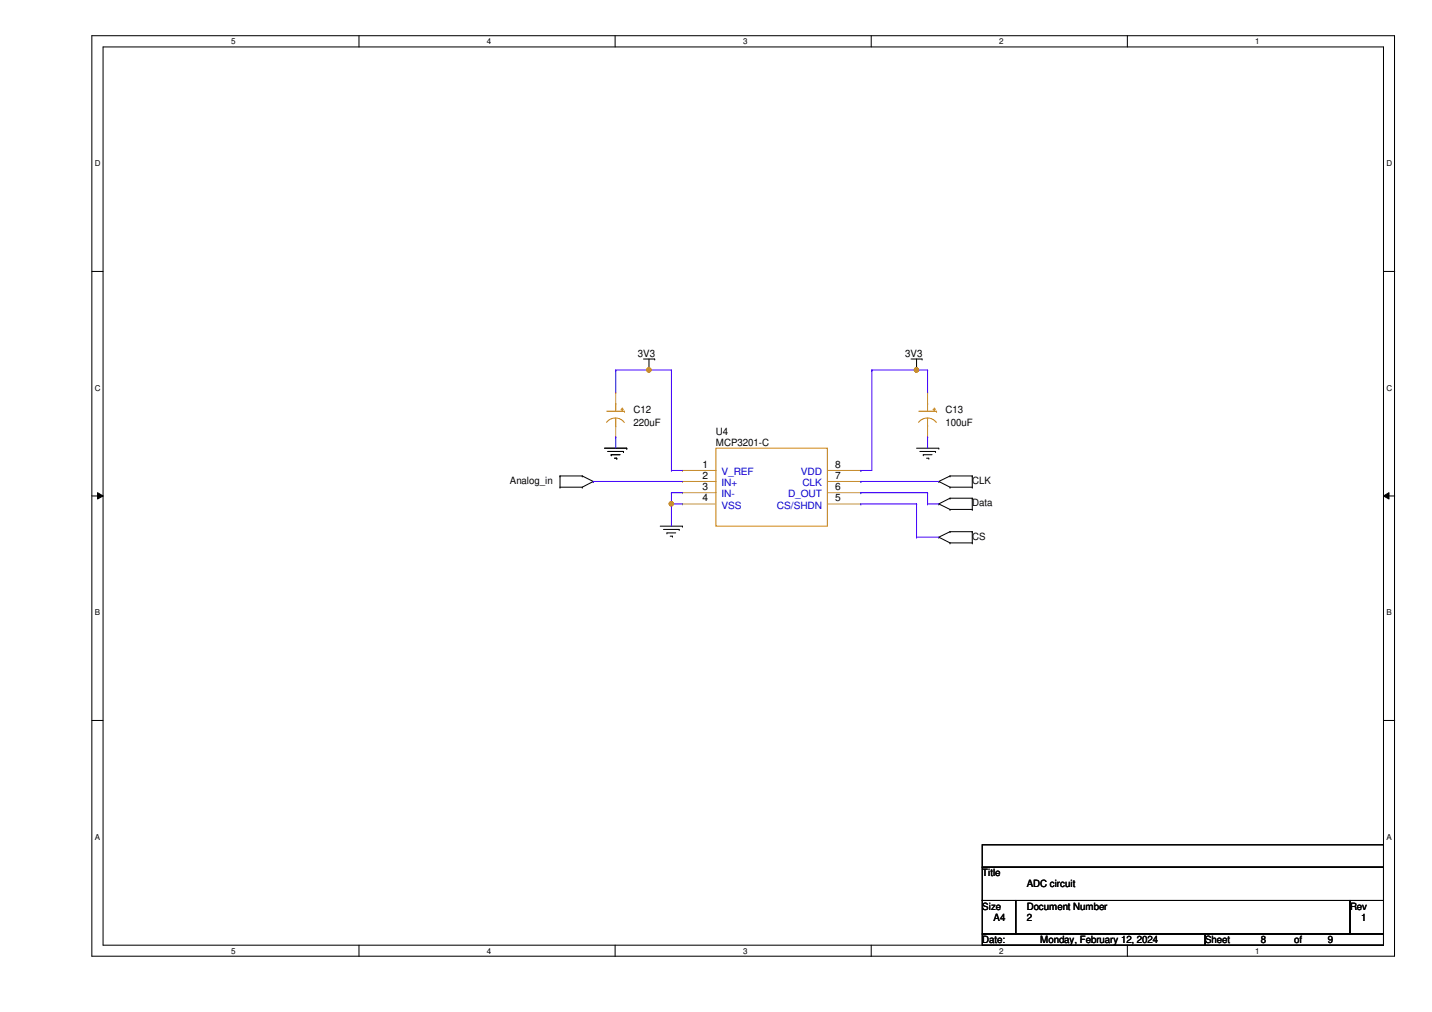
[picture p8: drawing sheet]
<svg xmlns="http://www.w3.org/2000/svg" width="297mm" height="210mm" viewBox="0 0 297 210" stroke-linecap="round" stroke-linejoin="round" font-family="sans-serif">
<path d="M19.1 7.4h270.2v190.9h-270.2zM21.4 9.7h265.6v186.3h-265.6z" fill="none" stroke="#000" stroke-width=".21"/>
<g fill="#fff">
<path d="M47.9 7.7h1v1.8h-1z"/>
<path d="M47.9 196.3h1v1.9h-1z"/>
</g>
<path d="M74.5 7.4v2.3M74.5 196v2.4" fill="none" stroke="#000" stroke-width=".21"/>
<g fill="#fff">
<path d="M101 7.7h.9v1.8h-.9z"/>
<path d="M101 196.3h.9v1.9h-.9z"/>
</g>
<path d="M127.6 7.4v2.3M127.6 196v2.4" fill="none" stroke="#000" stroke-width=".21"/>
<g fill="#fff">
<path d="M154.1 7.7h1v1.8h-1z"/>
<path d="M154.1 196.3h1v1.9h-1z"/>
</g>
<path d="M180.7 7.4v2.3M180.7 196v2.4" fill="none" stroke="#000" stroke-width=".21"/>
<g fill="#fff">
<path d="M207.3 7.7h.9v1.8h-.9z"/>
<path d="M207.3 196.3h.9v1.9h-.9z"/>
</g>
<path d="M233.8 7.4v2.3M233.8 196v2.4" fill="none" stroke="#000" stroke-width=".21"/>
<g fill="#fff">
<path d="M260.4 7.7h.9v1.8h-.9z"/>
<path d="M260.4 196.3h.9v1.9h-.9z"/>
<path d="M19.6 33h1.2v1.9h-1.2z"/>
<path d="M287.6 33h1.2v1.9h-1.2z"/>
<path d="M19.6 79.6h1.2v1.8h-1.2z"/>
<path d="M287.6 79.6h1.2v1.8h-1.2z"/>
</g>
<path d="M19.1 56.3h2.3M287 56.3h2.3" fill="none" stroke="#000" stroke-width=".21"/>
<g fill="#fff">
<path d="M19.6 126.2h1.1v1.8h-1.1z"/>
<path d="M287.6 126.2h1.1v1.8h-1.1z"/>
</g>
<path d="M19.1 102.9h2.3M20.2 102.2l1.2 .7-1.2 .6zM287 102.9l1.1-.7v1.3zM287 102.9h2.3" fill="none" stroke="#000" stroke-width=".21"/>
<path d="M20.2 102.2l1.2 .7-1.2 .6zM287 102.9l1.1-.7v1.3z" fill="#000"/>
<g fill="#fff">
<path d="M19.6 172.7h1.1v1.9h-1.1z"/>
<path d="M287.6 172.7h1.1v1.9h-1.1z"/>
</g>
<g fill="none" stroke="#000" stroke-width=".21">
<path d="M133.5 74.5h2.3M134.6 76.7h.1M134.6 74.5v2.2M135.8 74.5h.1M189 74.5h2.3M190.1 76.7h.1M190.1 74.5v2.2M191.3 74.5h.1M116.2 98.7h.1M116.2 98.7h4.6M116.2 98.7v2.3M120.8 98.7h.1"/>
<path d="M120.8 98.7l2.3 1.2M123.1 99.9h.1M123.1 99.9l-2.3 1.1M125.4 93h4.6M126.1 93.6h3.2M126.8 94.3h.1M126.8 94.3h1.8M127.5 95h.4M127.9 95h.1M129.3 93.6h.1M130 93h.1M190.1 93h4.6"/>
<path d="M190.8 93.6h3.3M191.5 94.3h.1M191.5 94.3h1.8M192.2 95h.5M192.7 95h.1M194.1 93.6h.1M194.7 99.9h.1M194.7 93h.1M194.7 99.9l2.4 1.1M197.1 98.7h.1M197.1 98.7l-2.4 1.2M197.1 98.7h4.6"/>
<path d="M201.7 98.7h.1M201.7 98.7v2.3M116.2 101h.1M116.2 101h4.6M120.8 101h.1M136.9 109.1h4.7M137.6 109.8h3.3M138.3 110.5h.1M138.3 110.5h1.9M139 111.2h.5M139.5 111.2h.1M140.9 109.8h.1"/>
<path d="M141.6 109.1h.1M194.7 111.4h.1M194.7 104.5h.1M194.7 111.4l2.4 1.2M194.7 104.5l2.4 1.2M197.1 101h.1M197.1 112.6h.1M197.1 110.3h.1M197.1 103.3h.1M197.1 105.7h.1M197.1 101h4.6M197.1 112.6h4.6"/>
<path d="M197.1 110.3l-2.4 1.1M197.1 110.3h4.6M197.1 103.3l-2.4 1.2M197.1 103.3h4.6M197.1 105.7h4.6M201.7 101h.1M201.7 110.3h.1M201.7 112.6h.1M201.7 103.3h.1M201.7 105.7h.1M201.7 103.3v2.4M201.7 110.3v2.3"/>
<path d="M19.1 149.4h2.3M287 149.4h2.3M203.8 175.2h83.2v4.7h-83.2zM203.8 179.9h83.2v6.9h-83.2zM203.8 186.8h6.9v6.9h-6.9zM203.8 193.7h46.2v2.3h-46.2zM210.7 186.8h69.3v6.9h-69.3zM250 193.7h37v2.3h-37zM280 186.8h7v6.9h-7z"/>
</g>
<g fill="none" stroke="#cc8006" stroke-width=".21">
<path d="M125.8 87.6a2.32 2.32 0 0 1 3.7 0M125.9 85.3h3.6M127.7 83.7h.1M127.7 88.3h.1M127.7 83.7v1.6M127.7 86.7v1.6M128.9 84.9h.1M128.9 84.9h.4M129.1 85.1h.1M129.1 84.6v.5M129.5 85.3h.1M148.5 93h23.1v16.1h-23.1z"/>
<path d="M190.5 87.6a2.32 2.32 0 0 1 3.7 0M190.6 85.3h3.7M192.4 83.7h.1M192.4 88.3h.1M192.4 83.7v1.6M192.4 86.7v1.6M193.6 84.9h.1M193.6 84.9h.5M193.8 85.1h.1M193.8 84.6v.5M194.3 85.3h.1"/>
</g>
<g fill="none" stroke="#a84" stroke-width=".21">
<path d="M127.7 81.4h.1M127.7 90.6h.1M127.7 81.4v2.3M127.7 88.3v2.3M141.6 97.6h.1M141.6 99.9h.1M141.6 97.6h6.9M141.6 99.9h6.9M171.6 97.6h7M171.6 99.9h7M178.6 99.9h.1M178.6 97.6h.1"/>
<path d="M192.4 81.4h.1M192.4 90.6h.1M192.4 81.4v2.3M192.4 88.3v2.3M141.6 102.2h.1M141.6 104.5h.1M141.6 102.2h6.9M141.6 104.5h6.9M171.6 102.2h7M171.6 104.5h7M178.6 104.5h.1M178.6 102.2h.1"/>
</g>
<g fill="none" stroke="#4200ff" stroke-width=".21">
<path d="M127.7 76.7h.1M127.7 76.7h6.9M139.3 76.7h.1M139.3 76.7v20.9M180.8 76.7h.1M180.8 76.7v20.9h-2.2M123.1 99.9h.1M123.1 99.9h18.5M127.7 90.6h.1M127.7 90.6v2.4M178.6 99.9h.1M178.6 97.6h.1"/>
<path d="M178.6 99.9h16.1M192.4 90.6h.1M192.4 90.6v2.4M139.3 102.2h.1M139.3 104.5h.1M139.3 104.5h2.3M139.3 102.2v6.9M139.3 102.2h2.3M178.6 104.5h.1M178.6 102.2h.1M178.6 104.5h11.5M178.6 102.2h13.8"/>
<path d="M190.1 104.5h.1M190.1 111.4h.1M190.1 104.5v6.9M190.1 111.4h4.6M192.4 102.2h.1M192.4 104.5h.1M192.4 104.5h2.3M192.4 102.2v2.3"/>
</g>
<circle cx="139.2" cy="104.5" r=".45" fill="#f00"/>
<circle cx="139.2" cy="104.5" r=".45" fill="none" stroke="#f00" stroke-width=".21"/>
<path d="M134.6 76.7h.1M134.6 76.7h4.7" fill="none" stroke="#4200ff" stroke-width=".21"/>
<circle cx="134.6" cy="76.7" r=".45" fill="#f00"/>
<circle cx="134.6" cy="76.7" r=".45" fill="none" stroke="#f00" stroke-width=".21"/>
<path d="M180.8 76.7h.1M180.8 76.7h9.3" fill="none" stroke="#4200ff" stroke-width=".21"/>
<circle cx="190.1" cy="76.7" r=".45" fill="#f00"/>
<circle cx="190.1" cy="76.7" r=".45" fill="none" stroke="#f00" stroke-width=".21"/>
<path d="M127.7 76.7h.1M127.7 76.7v4.7M190.1 76.7h.1M190.1 76.7h2.3M192.4 76.7h.1M192.4 76.7v4.7M139.3 97.6h.1M139.3 97.6h2.3" fill="none" stroke="#4200ff" stroke-width=".21"/>
<circle cx="139.2" cy="104.5" r=".45" fill="#f00"/>
<circle cx="139.2" cy="104.5" r=".45" fill="none" stroke="#f00" stroke-width=".21"/>
<circle cx="134.6" cy="76.7" r=".45" fill="#f00"/>
<circle cx="134.6" cy="76.7" r=".45" fill="none" stroke="#f00" stroke-width=".21"/>
<circle cx="190.1" cy="76.7" r=".45" fill="#f00"/>
<circle cx="190.1" cy="76.7" r=".45" fill="none" stroke="#f00" stroke-width=".21"/>
<g font-size="2.1">
<text x="132.3" y="74">3V3</text>
<text x="187.8" y="74">3V3</text>
<text x="131.4" y="85.6">C12</text>
<text x="131.4" y="88.4">220uF</text>
<text x="196.1" y="85.6">C13</text>
<text x="196.1" y="88.4">100uF</text>
<text x="148.5" y="90.2">U4</text>
<text x="148.5" y="92.5">MCP3201-C</text>
<text x="105.7" y="100.4">Analog_in</text>
<text x="145.8" y="97.1">1</text>
<text x="145.8" y="99.4">2</text>
<text x="145.8" y="101.7">3</text>
<text x="173.2" y="101.7">6</text>
<text x="173.2" y="99.4">7</text>
<text x="173.2" y="97.1">8</text>
<text x="201.7" y="100.4">CLK</text>
<text x="145.8" y="104">4</text>
<text x="173.2" y="104">5</text>
<text x="201.7" y="105">Data</text>
<text x="201.7" y="112">CS</text>
<text x="203.8" y="181.8">Title</text>
<text x="213" y="184.1">ADC circuit</text>
<text x="203.8" y="188.7">Size</text>
<text x="206.1" y="191">A4</text>
<text x="213" y="188.7">Document Number</text>
<text x="213" y="191">2</text>
<text x="280" y="188.7">Rev</text>
<text x="282.3" y="191">1</text>
<text x="203.8" y="195.6">Date:</text>
<text x="215.8" y="195.6">Monday, February 12, 2024</text>
<text x="250" y="195.6">Sheet</text>
<text x="261.5" y="195.6">8</text>
<text x="268.5" y="195.6">of</text>
<text x="275.4" y="195.6">9</text>
</g>
<g font-size="2.1" fill="#00c">
<text x="149.6" y="98.6">V_REF</text>
<text x="149.6" y="100.8">IN+</text>
<text x="166.1" y="98.6">VDD</text>
<text x="166.5" y="100.8">CLK</text>
<text x="149.6" y="103.2">IN-</text>
<text x="149.6" y="105.5">VSS</text>
<text x="161.2" y="105.5">CS/SHDN</text>
<text x="163.5" y="103.2">D_OUT</text>
</g>
<g font-size="1.7">
<text x="47.9" y="9.1">5</text>
<text x="101" y="9.1">4</text>
<text x="154.1" y="9.1">3</text>
<text x="207.3" y="9.1">2</text>
<text x="260.4" y="9.1">1</text>
<text x="19.6" y="34.5">D</text>
<text x="287.6" y="34.5">D</text>
<text x="19.6" y="81.1">C</text>
<text x="287.6" y="81.1">C</text>
<text x="19.6" y="127.6">B</text>
<text x="287.6" y="127.6">B</text>
<text x="19.6" y="174.2">A</text>
<text x="287.6" y="174.2">A</text>
<text x="47.9" y="197.8">5</text>
<text x="101" y="197.8">4</text>
<text x="154.1" y="197.8">3</text>
<text x="207.3" y="197.8">2</text>
<text x="260.4" y="197.8">1</text>
</g>
</svg>
